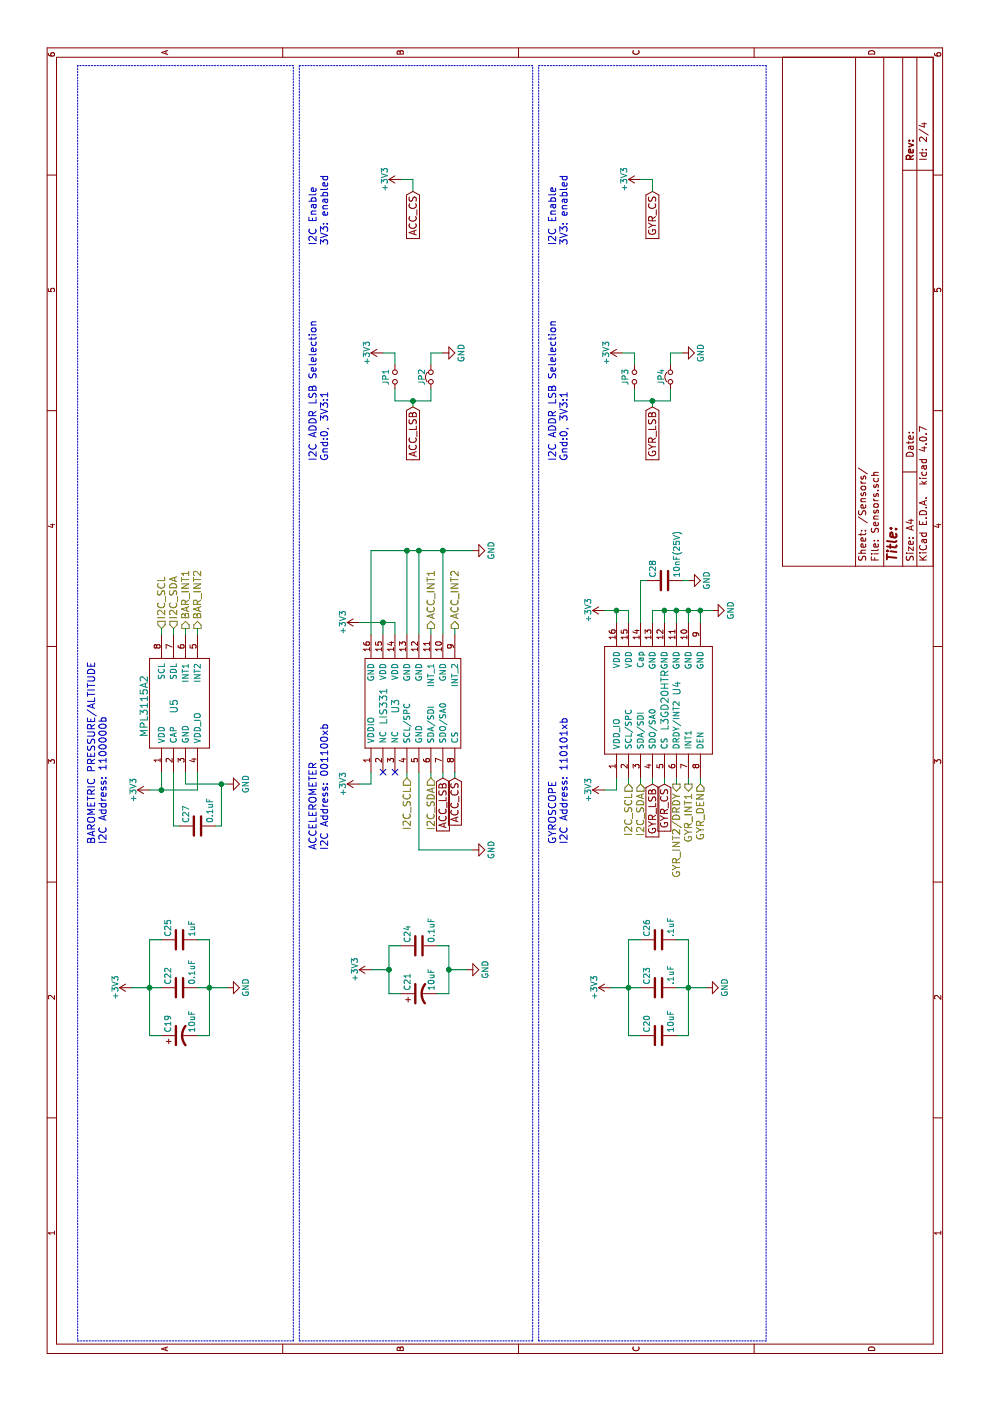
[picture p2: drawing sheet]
EESchema Schematic File Version 2
LIBS:AvionicsBoard-rescue
LIBS:power
LIBS:device
LIBS:transistors
LIBS:conn
LIBS:linear
LIBS:regul
LIBS:74xx
LIBS:cmos4000
LIBS:adc-dac
LIBS:memory
LIBS:xilinx
LIBS:microcontrollers
LIBS:dsp
LIBS:microchip
LIBS:analog_switches
LIBS:motorola
LIBS:texas
LIBS:intel
LIBS:audio
LIBS:interface
LIBS:digital-audio
LIBS:philips
LIBS:display
LIBS:cypress
LIBS:siliconi
LIBS:opto
LIBS:atmel
LIBS:contrib
LIBS:valves
LIBS:tm4c123gh6pm
LIBS:lis331
LIBS:l3gd20htr
LIBS:mpl3115a2
LIBS:css-1210tb
LIBS:AvionicsBoard-cache
EELAYER 25 0
EELAYER END
$Descr A4 11693 8268
encoding utf-8
Sheet 2 4
Title ""
Date ""
Rev ""
Comp ""
Comment1 ""
Comment2 ""
Comment3 ""
Comment4 ""
$EndDescr
$Comp
L MPL3115A2 U5
U 1 1
P 5800 1600
F 0 "U5" H 5800 1750 60  0000 C CNN
F 1 "MPL3115A2" H 5800 2000 60  0000 C CNN
F 2 "Avionics:MPL3115A2" H 5800 1600 60  0001 C CNN
F 3 "" H 5800 1600 60  0001 C CNN
F 4 "MPL3115A2-ND" H 5800 1600 60  0001 C CNN "Digi-Key Part Number"
	1    5800 1600
	1    0    0    -1  
$EndComp
$Comp
L LIS331 U3
U 1 1
P 5650 3450
F 0 "U3" H 5800 3600 60  0000 C CNN
F 1 "LIS331" H 5800 3700 60  0000 C CNN
F 2 "Avionics:LIS331HH" H 5650 3450 60  0001 C CNN
F 3 "" H 5650 3450 60  0001 C CNN
F 4 "497-10134-ND" H 5650 3450 60  0001 C CNN "Digi-Key Part Number"
	1    5650 3450
	1    0    0    -1  
$EndComp
$Comp
L L3GD20HTR U4
U 1 1
P 5700 5500
F 0 "U4" H 5950 5350 60  0000 C CNN
F 1 "L3GD20HTR" H 5850 5450 60  0000 C CNN
F 2 "Avionics:Gyro_L3GD20HTR" H 5700 5500 60  0001 C CNN
F 3 "" H 5700 5500 60  0001 C CNN
F 4 "497-13931-1-ND" H 5700 5500 60  0001 C CNN "Digi-Key Part Number"
	1    5700 5500
	1    0    0    -1  
$EndComp
Text HLabel 6450 3600 2    60   Output ~ 0
ACC_INT1
Text HLabel 6450 3800 2    60   Output ~ 0
ACC_INT2
Text HLabel 5200 3600 0    60   Input ~ 0
I2C_SDA
Text HLabel 5200 3400 0    60   Input ~ 0
I2C_SCL
NoConn ~ 5250 3300
NoConn ~ 5250 3200
$Comp
L +3V3 #PWR022
U 1 1
P 3600 3100
F 0 "#PWR022" H 3600 2950 50  0001 C CNN
F 1 "+3V3" H 3600 3240 50  0000 C CNN
F 2 "" H 3600 3100 50  0000 C CNN
F 3 "" H 3600 3100 50  0000 C CNN
	1    3600 3100
	1    0    0    -1  
$EndComp
$Comp
L CP1 C21
U 1 1
P 3400 3500
F 0 "C21" H 3425 3600 50  0000 L CNN
F 1 "10uF" H 3425 3400 50  0000 L CNN
F 2 "SFUSAT Caps:C_1206" H 3400 3500 50  0001 C CNN
F 3 "" H 3400 3500 50  0000 C CNN
F 4 "478-10756-1-ND" H 3400 3500 60  0001 C CNN "Digi-Key Part Number"
	1    3400 3500
	1    0    0    -1  
$EndComp
$Comp
L C C24
U 1 1
P 3800 3500
F 0 "C24" H 3825 3600 50  0000 L CNN
F 1 "0.1uF" H 3825 3400 50  0000 L CNN
F 2 "SFUSAT Caps:C_0402" H 3838 3350 50  0001 C CNN
F 3 "" H 3800 3500 50  0000 C CNN
F 4 "587-4552-1-ND" H 3800 3500 60  0001 C CNN "Digi-Key Part Number"
F 5 "0402" H 3800 3500 60  0001 C CNN "Footprint"
	1    3800 3500
	1    0    0    -1  
$EndComp
$Comp
L GND #PWR023
U 1 1
P 3600 3900
F 0 "#PWR023" H 3600 3650 50  0001 C CNN
F 1 "GND" H 3600 3750 50  0000 C CNN
F 2 "" H 3600 3900 50  0000 C CNN
F 3 "" H 3600 3900 50  0000 C CNN
	1    3600 3900
	1    0    0    -1  
$EndComp
$Comp
L GND #PWR024
U 1 1
P 7100 3950
F 0 "#PWR024" H 7100 3700 50  0001 C CNN
F 1 "GND" H 7100 3800 50  0000 C CNN
F 2 "" H 7100 3950 50  0000 C CNN
F 3 "" H 7100 3950 50  0000 C CNN
	1    7100 3950
	1    0    0    -1  
$EndComp
$Comp
L +3V3 #PWR025
U 1 1
P 6500 3000
F 0 "#PWR025" H 6500 2850 50  0001 C CNN
F 1 "+3V3" H 6500 3140 50  0000 C CNN
F 2 "" H 6500 3000 50  0000 C CNN
F 3 "" H 6500 3000 50  0000 C CNN
	1    6500 3000
	1    0    0    -1  
$EndComp
$Comp
L +3V3 #PWR026
U 1 1
P 5150 3000
F 0 "#PWR026" H 5150 2850 50  0001 C CNN
F 1 "+3V3" H 5150 3140 50  0000 C CNN
F 2 "" H 5150 3000 50  0000 C CNN
F 3 "" H 5150 3000 50  0000 C CNN
	1    5150 3000
	1    0    0    -1  
$EndComp
$Comp
L GND #PWR027
U 1 1
P 4600 3950
F 0 "#PWR027" H 4600 3700 50  0001 C CNN
F 1 "GND" H 4600 3800 50  0000 C CNN
F 2 "" H 4600 3950 50  0000 C CNN
F 3 "" H 4600 3950 50  0000 C CNN
	1    4600 3950
	1    0    0    -1  
$EndComp
Text GLabel 5200 3700 0    60   Input ~ 0
ACC_LSB
Text GLabel 8300 3450 0    60   Input ~ 0
ACC_LSB
$Comp
L Jumper_NC_Small JP2
U 1 1
P 8550 3600
F 0 "JP2" H 8550 3680 50  0000 C CNN
F 1 "Jumper_NC_Small" H 8560 3540 50  0001 C CNN
F 2 "Avionics:NC_Jumper" H 8550 3600 50  0001 C CNN
F 3 "" H 8550 3600 50  0000 C CNN
	1    8550 3600
	1    0    0    -1  
$EndComp
$Comp
L Jumper_NO_Small JP1
U 1 1
P 8550 3300
F 0 "JP1" H 8550 3380 50  0000 C CNN
F 1 "Jumper_NO_Small" H 8560 3240 50  0001 C CNN
F 2 "Avionics:NO_Jumper" H 8550 3300 50  0001 C CNN
F 3 "" H 8550 3300 50  0000 C CNN
	1    8550 3300
	1    0    0    -1  
$EndComp
$Comp
L +3V3 #PWR028
U 1 1
P 8750 3200
F 0 "#PWR028" H 8750 3050 50  0001 C CNN
F 1 "+3V3" H 8750 3340 50  0000 C CNN
F 2 "" H 8750 3200 50  0000 C CNN
F 3 "" H 8750 3200 50  0000 C CNN
	1    8750 3200
	1    0    0    -1  
$EndComp
$Comp
L GND #PWR029
U 1 1
P 8750 3700
F 0 "#PWR029" H 8750 3450 50  0001 C CNN
F 1 "GND" H 8750 3550 50  0000 C CNN
F 2 "" H 8750 3700 50  0000 C CNN
F 3 "" H 8750 3700 50  0000 C CNN
	1    8750 3700
	1    0    0    -1  
$EndComp
Text GLabel 5200 3800 0    60   Input ~ 0
ACC_CS
Text GLabel 10100 3450 0    60   Input ~ 0
ACC_CS
$Comp
L +3V3 #PWR030
U 1 1
P 10200 3350
F 0 "#PWR030" H 10200 3200 50  0001 C CNN
F 1 "+3V3" H 10200 3490 50  0000 C CNN
F 2 "" H 10200 3350 50  0000 C CNN
F 3 "" H 10200 3350 50  0000 C CNN
	1    10200 3350
	1    0    0    -1  
$EndComp
Text Notes 7850 2750 0    60   ~ 0
I2C ADDR LSB Selelection\nGnd:0, 3V3:1
Text Notes 9650 2750 0    60   ~ 0
I2C Enable\n3V3: enabled
Text Notes 4600 2750 0    60   ~ 0
ACCELEROMETER\nI2C Address: 001100xb
Text HLabel 6450 1550 2    60   Output ~ 0
BAR_INT1
Text HLabel 6450 1650 2    60   Output ~ 0
BAR_INT2
Text HLabel 6450 1350 2    60   Input ~ 0
I2C_SCL
Text HLabel 6450 1450 2    60   Input ~ 0
I2C_SDA
$Comp
L GND #PWR031
U 1 1
P 5150 1900
F 0 "#PWR031" H 5150 1650 50  0001 C CNN
F 1 "GND" H 5150 1750 50  0000 C CNN
F 2 "" H 5150 1900 50  0000 C CNN
F 3 "" H 5150 1900 50  0000 C CNN
	1    5150 1900
	1    0    0    -1  
$EndComp
$Comp
L +3V3 #PWR032
U 1 1
P 5100 1250
F 0 "#PWR032" H 5100 1100 50  0001 C CNN
F 1 "+3V3" H 5100 1390 50  0000 C CNN
F 2 "" H 5100 1250 50  0000 C CNN
F 3 "" H 5100 1250 50  0000 C CNN
	1    5100 1250
	1    0    0    -1  
$EndComp
$Comp
L C C27
U 1 1
P 4800 1650
F 0 "C27" H 4825 1750 50  0000 L CNN
F 1 "0.1uF" H 4825 1550 50  0000 L CNN
F 2 "SFUSAT Caps:C_0402" H 4838 1500 50  0001 C CNN
F 3 "" H 4800 1650 50  0000 C CNN
F 4 "587-4552-1-ND" H 4800 1650 60  0001 C CNN "Digi-Key Part Number"
F 5 "0402" H 4800 1650 60  0001 C CNN "Footprint"
	1    4800 1650
	1    0    0    -1  
$EndComp
Wire Wire Line
	3400 3350 3400 3250
Wire Wire Line
	3400 3250 3800 3250
Wire Wire Line
	3600 3250 3600 3100
Wire Wire Line
	3800 3250 3800 3350
Connection ~ 3600 3250
Wire Wire Line
	3400 3650 3400 3750
Wire Wire Line
	3400 3750 3800 3750
Wire Wire Line
	3800 3750 3800 3650
Wire Wire Line
	3600 3900 3600 3750
Connection ~ 3600 3750
Wire Wire Line
	7100 3700 6400 3700
Wire Wire Line
	7100 3100 7100 3950
Wire Wire Line
	6400 3500 7100 3500
Connection ~ 7100 3700
Wire Wire Line
	6400 3400 7100 3400
Connection ~ 7100 3500
Wire Wire Line
	6400 3100 7100 3100
Connection ~ 7100 3400
Wire Wire Line
	6400 3200 6500 3200
Wire Wire Line
	6500 3000 6500 3300
Wire Wire Line
	6500 3300 6400 3300
Connection ~ 6500 3200
Wire Wire Line
	5250 3100 5150 3100
Wire Wire Line
	5150 3100 5150 3000
Wire Wire Line
	4600 3950 4600 3500
Wire Wire Line
	4600 3500 5250 3500
Wire Wire Line
	6400 3600 6450 3600
Wire Wire Line
	6400 3800 6450 3800
Wire Wire Line
	5200 3800 5250 3800
Wire Wire Line
	5200 3600 5250 3600
Wire Wire Line
	5200 3400 5250 3400
Wire Wire Line
	5200 3700 5250 3700
Wire Wire Line
	8300 3450 8350 3450
Wire Wire Line
	8350 3300 8350 3600
Wire Wire Line
	8350 3300 8450 3300
Wire Wire Line
	8350 3600 8450 3600
Connection ~ 8350 3450
Wire Wire Line
	8650 3600 8750 3600
Wire Wire Line
	8750 3600 8750 3700
Wire Wire Line
	8650 3300 8750 3300
Wire Wire Line
	8750 3300 8750 3200
Wire Wire Line
	10100 3450 10200 3450
Wire Wire Line
	10200 3450 10200 3350
Wire Wire Line
	6450 1350 6400 1350
Wire Wire Line
	6450 1450 6400 1450
Wire Wire Line
	6450 1550 6400 1550
Wire Wire Line
	6450 1650 6400 1650
Wire Wire Line
	5150 1550 5150 1900
Wire Wire Line
	5150 1550 5250 1550
Wire Wire Line
	5100 1250 5100 1650
Wire Wire Line
	5100 1350 5250 1350
Wire Wire Line
	5100 1650 5250 1650
Connection ~ 5100 1350
Wire Wire Line
	4800 1500 4800 1450
Wire Wire Line
	4800 1450 5250 1450
Wire Wire Line
	4800 1800 4800 1850
Wire Wire Line
	4800 1850 5150 1850
Connection ~ 5150 1850
$Comp
L +3V3 #PWR033
U 1 1
P 3450 1100
F 0 "#PWR033" H 3450 950 50  0001 C CNN
F 1 "+3V3" H 3450 1240 50  0000 C CNN
F 2 "" H 3450 1100 50  0000 C CNN
F 3 "" H 3450 1100 50  0000 C CNN
	1    3450 1100
	1    0    0    -1  
$EndComp
$Comp
L CP1 C19
U 1 1
P 3050 1500
F 0 "C19" H 3075 1600 50  0000 L CNN
F 1 "10uF" H 3075 1400 50  0000 L CNN
F 2 "SFUSAT Caps:C_1206" H 3050 1500 50  0001 C CNN
F 3 "" H 3050 1500 50  0000 C CNN
F 4 "478-10756-1-ND" H 3050 1500 60  0001 C CNN "Digi-Key Part Number"
	1    3050 1500
	1    0    0    -1  
$EndComp
$Comp
L C C22
U 1 1
P 3450 1500
F 0 "C22" H 3475 1600 50  0000 L CNN
F 1 "0.1uF" H 3475 1400 50  0000 L CNN
F 2 "SFUSAT Caps:C_0402" H 3488 1350 50  0001 C CNN
F 3 "" H 3450 1500 50  0000 C CNN
F 4 "587-4552-1-ND" H 3450 1500 60  0001 C CNN "Digi-Key Part Number"
F 5 "0402" H 3450 1500 60  0001 C CNN "Footprint"
	1    3450 1500
	1    0    0    -1  
$EndComp
$Comp
L GND #PWR034
U 1 1
P 3450 1900
F 0 "#PWR034" H 3450 1650 50  0001 C CNN
F 1 "GND" H 3450 1750 50  0000 C CNN
F 2 "" H 3450 1900 50  0000 C CNN
F 3 "" H 3450 1900 50  0000 C CNN
	1    3450 1900
	1    0    0    -1  
$EndComp
$Comp
L C C25
U 1 1
P 3850 1500
F 0 "C25" H 3875 1600 50  0000 L CNN
F 1 "1uF" H 3875 1400 50  0000 L CNN
F 2 "SFUSAT Caps:C_0603" H 3888 1350 50  0001 C CNN
F 3 "" H 3850 1500 50  0000 C CNN
F 4 "490-1543-1-ND" H 3850 1500 60  0001 C CNN "Digi-Key Part Number"
F 5 "0603" H 3850 1500 60  0001 C CNN "Footprint"
	1    3850 1500
	1    0    0    -1  
$EndComp
Wire Wire Line
	3450 1650 3450 1900
Wire Wire Line
	3050 1650 3050 1750
Wire Wire Line
	3050 1750 3850 1750
Connection ~ 3450 1750
Wire Wire Line
	3850 1750 3850 1650
Wire Wire Line
	3450 1100 3450 1350
Wire Wire Line
	3050 1350 3050 1250
Wire Wire Line
	3050 1250 3850 1250
Connection ~ 3450 1250
Wire Wire Line
	3850 1250 3850 1350
Text Notes 4650 900  0    60   ~ 0
BAROMETRIC PRESSURE/ALTITUDE\nI2C Address: 1100000b
Text Notes 4650 4750 0    60   ~ 0
GYROSCOPE\nI2C Address: 110101xb
Text GLabel 5150 5450 0    60   Input ~ 0
GYR_LSB
Wire Wire Line
	5150 5450 5200 5450
Text HLabel 5150 5750 0    60   Output ~ 0
GYR_INT1
Text HLabel 5150 5650 0    60   Output ~ 0
GYR_INT2/DRDY
Wire Wire Line
	5200 5650 5150 5650
Wire Wire Line
	5200 5750 5150 5750
Text GLabel 5150 5550 0    60   Input ~ 0
GYR_CS
Wire Wire Line
	5150 5550 5200 5550
Text HLabel 5150 5850 0    60   Input ~ 0
GYR_DEN
Wire Wire Line
	5150 5850 5200 5850
Text HLabel 5150 5250 0    60   Input ~ 0
I2C_SCL
Text HLabel 5150 5350 0    60   Input ~ 0
I2C_SDA
Wire Wire Line
	5150 5350 5200 5350
Wire Wire Line
	5150 5250 5200 5250
$Comp
L +3V3 #PWR035
U 1 1
P 5100 5050
F 0 "#PWR035" H 5100 4900 50  0001 C CNN
F 1 "+3V3" H 5100 5190 50  0000 C CNN
F 2 "" H 5100 5050 50  0000 C CNN
F 3 "" H 5100 5050 50  0000 C CNN
	1    5100 5050
	1    0    0    -1  
$EndComp
Wire Wire Line
	5100 5050 5100 5150
Wire Wire Line
	5100 5150 5200 5150
$Comp
L +3V3 #PWR036
U 1 1
P 6600 5050
F 0 "#PWR036" H 6600 4900 50  0001 C CNN
F 1 "+3V3" H 6600 5190 50  0000 C CNN
F 2 "" H 6600 5050 50  0000 C CNN
F 3 "" H 6600 5050 50  0000 C CNN
	1    6600 5050
	1    0    0    -1  
$EndComp
Wire Wire Line
	6500 5150 6600 5150
Wire Wire Line
	6600 5050 6600 5250
Wire Wire Line
	6600 5250 6500 5250
Connection ~ 6600 5150
$Comp
L GND #PWR037
U 1 1
P 6600 5950
F 0 "#PWR037" H 6600 5700 50  0001 C CNN
F 1 "GND" H 6600 5800 50  0000 C CNN
F 2 "" H 6600 5950 50  0000 C CNN
F 3 "" H 6600 5950 50  0000 C CNN
	1    6600 5950
	1    0    0    -1  
$EndComp
Wire Wire Line
	6500 5450 6600 5450
$Comp
L C C28
U 1 1
P 6850 5550
F 0 "C28" H 6875 5650 50  0000 L CNN
F 1 "10nF(25V)" H 6875 5450 50  0000 L CNN
F 2 "SFUSAT Caps:C_0402" H 6888 5400 50  0001 C CNN
F 3 "" H 6850 5550 50  0000 C CNN
F 4 "478-7867-1-ND" H 6850 5550 60  0001 C CNN "Digi-Key Part Number"
F 5 "0402" H 6850 5550 60  0001 C CNN "Footprint"
	1    6850 5550
	1    0    0    -1  
$EndComp
Wire Wire Line
	6850 5400 6850 5350
Wire Wire Line
	6850 5350 6500 5350
$Comp
L GND #PWR038
U 1 1
P 6850 5750
F 0 "#PWR038" H 6850 5500 50  0001 C CNN
F 1 "GND" H 6850 5600 50  0000 C CNN
F 2 "" H 6850 5750 50  0000 C CNN
F 3 "" H 6850 5750 50  0000 C CNN
	1    6850 5750
	1    0    0    -1  
$EndComp
Wire Wire Line
	6850 5700 6850 5750
Wire Wire Line
	6600 5450 6600 5950
Wire Wire Line
	6500 5550 6600 5550
Connection ~ 6600 5550
Wire Wire Line
	6500 5650 6600 5650
Connection ~ 6600 5650
Wire Wire Line
	6500 5750 6600 5750
Connection ~ 6600 5750
Wire Wire Line
	6500 5850 6600 5850
Connection ~ 6600 5850
$Comp
L +3V3 #PWR039
U 1 1
P 3450 5100
F 0 "#PWR039" H 3450 4950 50  0001 C CNN
F 1 "+3V3" H 3450 5240 50  0000 C CNN
F 2 "" H 3450 5100 50  0000 C CNN
F 3 "" H 3450 5100 50  0000 C CNN
	1    3450 5100
	1    0    0    -1  
$EndComp
$Comp
L C C23
U 1 1
P 3450 5500
F 0 "C23" H 3475 5600 50  0000 L CNN
F 1 ".1uF" H 3475 5400 50  0000 L CNN
F 2 "SFUSAT Caps:C_0402" H 3488 5350 50  0001 C CNN
F 3 "" H 3450 5500 50  0000 C CNN
F 4 "587-4552-1-ND" H 3450 5500 60  0001 C CNN "Digi-Key Part Number"
F 5 "0402" H 3450 5500 60  0001 C CNN "Footprint"
	1    3450 5500
	1    0    0    -1  
$EndComp
$Comp
L GND #PWR040
U 1 1
P 3450 5900
F 0 "#PWR040" H 3450 5650 50  0001 C CNN
F 1 "GND" H 3450 5750 50  0000 C CNN
F 2 "" H 3450 5900 50  0000 C CNN
F 3 "" H 3450 5900 50  0000 C CNN
	1    3450 5900
	1    0    0    -1  
$EndComp
$Comp
L C C26
U 1 1
P 3850 5500
F 0 "C26" H 3875 5600 50  0000 L CNN
F 1 ".1uF" H 3875 5400 50  0000 L CNN
F 2 "SFUSAT Caps:C_0402" H 3888 5350 50  0001 C CNN
F 3 "" H 3850 5500 50  0000 C CNN
F 4 "587-4552-1-ND" H 3850 5500 60  0001 C CNN "Digi-Key Part Number"
F 5 "0402" H 3850 5500 60  0001 C CNN "Footprint"
	1    3850 5500
	1    0    0    -1  
$EndComp
Wire Wire Line
	3450 5650 3450 5900
Wire Wire Line
	3050 5650 3050 5750
Wire Wire Line
	3050 5750 3850 5750
Connection ~ 3450 5750
Wire Wire Line
	3850 5750 3850 5650
Wire Wire Line
	3450 5100 3450 5350
Wire Wire Line
	3050 5350 3050 5250
Wire Wire Line
	3050 5250 3850 5250
Connection ~ 3450 5250
Wire Wire Line
	3850 5250 3850 5350
$Comp
L C C20
U 1 1
P 3050 5500
F 0 "C20" H 3075 5600 50  0000 L CNN
F 1 "10uF" H 3075 5400 50  0000 L CNN
F 2 "SFUSAT Caps:C_0603" H 3088 5350 50  0001 C CNN
F 3 "" H 3050 5500 50  0000 C CNN
F 4 "1276-1871-1-ND" H 3050 5500 60  0001 C CNN "Digi-Key Part Number"
F 5 "0603" H 3050 5500 60  0001 C CNN "Footprint"
	1    3050 5500
	1    0    0    -1  
$EndComp
Text GLabel 10100 5450 0    60   Input ~ 0
GYR_CS
$Comp
L +3V3 #PWR041
U 1 1
P 10200 5350
F 0 "#PWR041" H 10200 5200 50  0001 C CNN
F 1 "+3V3" H 10200 5490 50  0000 C CNN
F 2 "" H 10200 5350 50  0000 C CNN
F 3 "" H 10200 5350 50  0000 C CNN
	1    10200 5350
	1    0    0    -1  
$EndComp
Wire Wire Line
	10100 5450 10200 5450
Wire Wire Line
	10200 5450 10200 5350
Text GLabel 8300 5450 0    60   Input ~ 0
GYR_LSB
$Comp
L Jumper_NC_Small JP4
U 1 1
P 8550 5600
F 0 "JP4" H 8550 5680 50  0000 C CNN
F 1 "Jumper_NC_Small" H 8560 5540 50  0001 C CNN
F 2 "Avionics:NC_Jumper" H 8550 5600 50  0001 C CNN
F 3 "" H 8550 5600 50  0000 C CNN
	1    8550 5600
	1    0    0    -1  
$EndComp
$Comp
L Jumper_NO_Small JP3
U 1 1
P 8550 5300
F 0 "JP3" H 8550 5380 50  0000 C CNN
F 1 "Jumper_NO_Small" H 8560 5240 50  0001 C CNN
F 2 "Avionics:NO_Jumper" H 8550 5300 50  0001 C CNN
F 3 "" H 8550 5300 50  0000 C CNN
	1    8550 5300
	1    0    0    -1  
$EndComp
$Comp
L +3V3 #PWR042
U 1 1
P 8750 5200
F 0 "#PWR042" H 8750 5050 50  0001 C CNN
F 1 "+3V3" H 8750 5340 50  0000 C CNN
F 2 "" H 8750 5200 50  0000 C CNN
F 3 "" H 8750 5200 50  0000 C CNN
	1    8750 5200
	1    0    0    -1  
$EndComp
$Comp
L GND #PWR043
U 1 1
P 8750 5700
F 0 "#PWR043" H 8750 5450 50  0001 C CNN
F 1 "GND" H 8750 5550 50  0000 C CNN
F 2 "" H 8750 5700 50  0000 C CNN
F 3 "" H 8750 5700 50  0000 C CNN
	1    8750 5700
	1    0    0    -1  
$EndComp
Wire Wire Line
	8300 5450 8350 5450
Wire Wire Line
	8350 5300 8350 5600
Wire Wire Line
	8350 5300 8450 5300
Wire Wire Line
	8350 5600 8450 5600
Connection ~ 8350 5450
Wire Wire Line
	8650 5600 8750 5600
Wire Wire Line
	8750 5600 8750 5700
Wire Wire Line
	8650 5300 8750 5300
Wire Wire Line
	8750 5300 8750 5200
Text Notes 7850 4750 0    60   ~ 0
I2C ADDR LSB Selelection\nGnd:0, 3V3:1
Text Notes 9650 4750 0    60   ~ 0
I2C Enable\n3V3: enabled
Wire Notes Line
	500  4500 11150 4500
Wire Notes Line
	11150 4500 11150 6400
Wire Notes Line
	11150 6400 500  6400
Wire Notes Line
	500  6400 500  4500
Wire Notes Line
	500  4450 11150 4450
Wire Notes Line
	11150 4450 11150 2500
Wire Notes Line
	11150 2500 500  2500
Wire Notes Line
	500  2500 500  4450
Wire Notes Line
	500  2450 11150 2450
Wire Notes Line
	11150 2450 11150 650 
Wire Notes Line
	11150 650  500  650 
Wire Notes Line
	500  650  500  2450
$EndSCHEMATC
